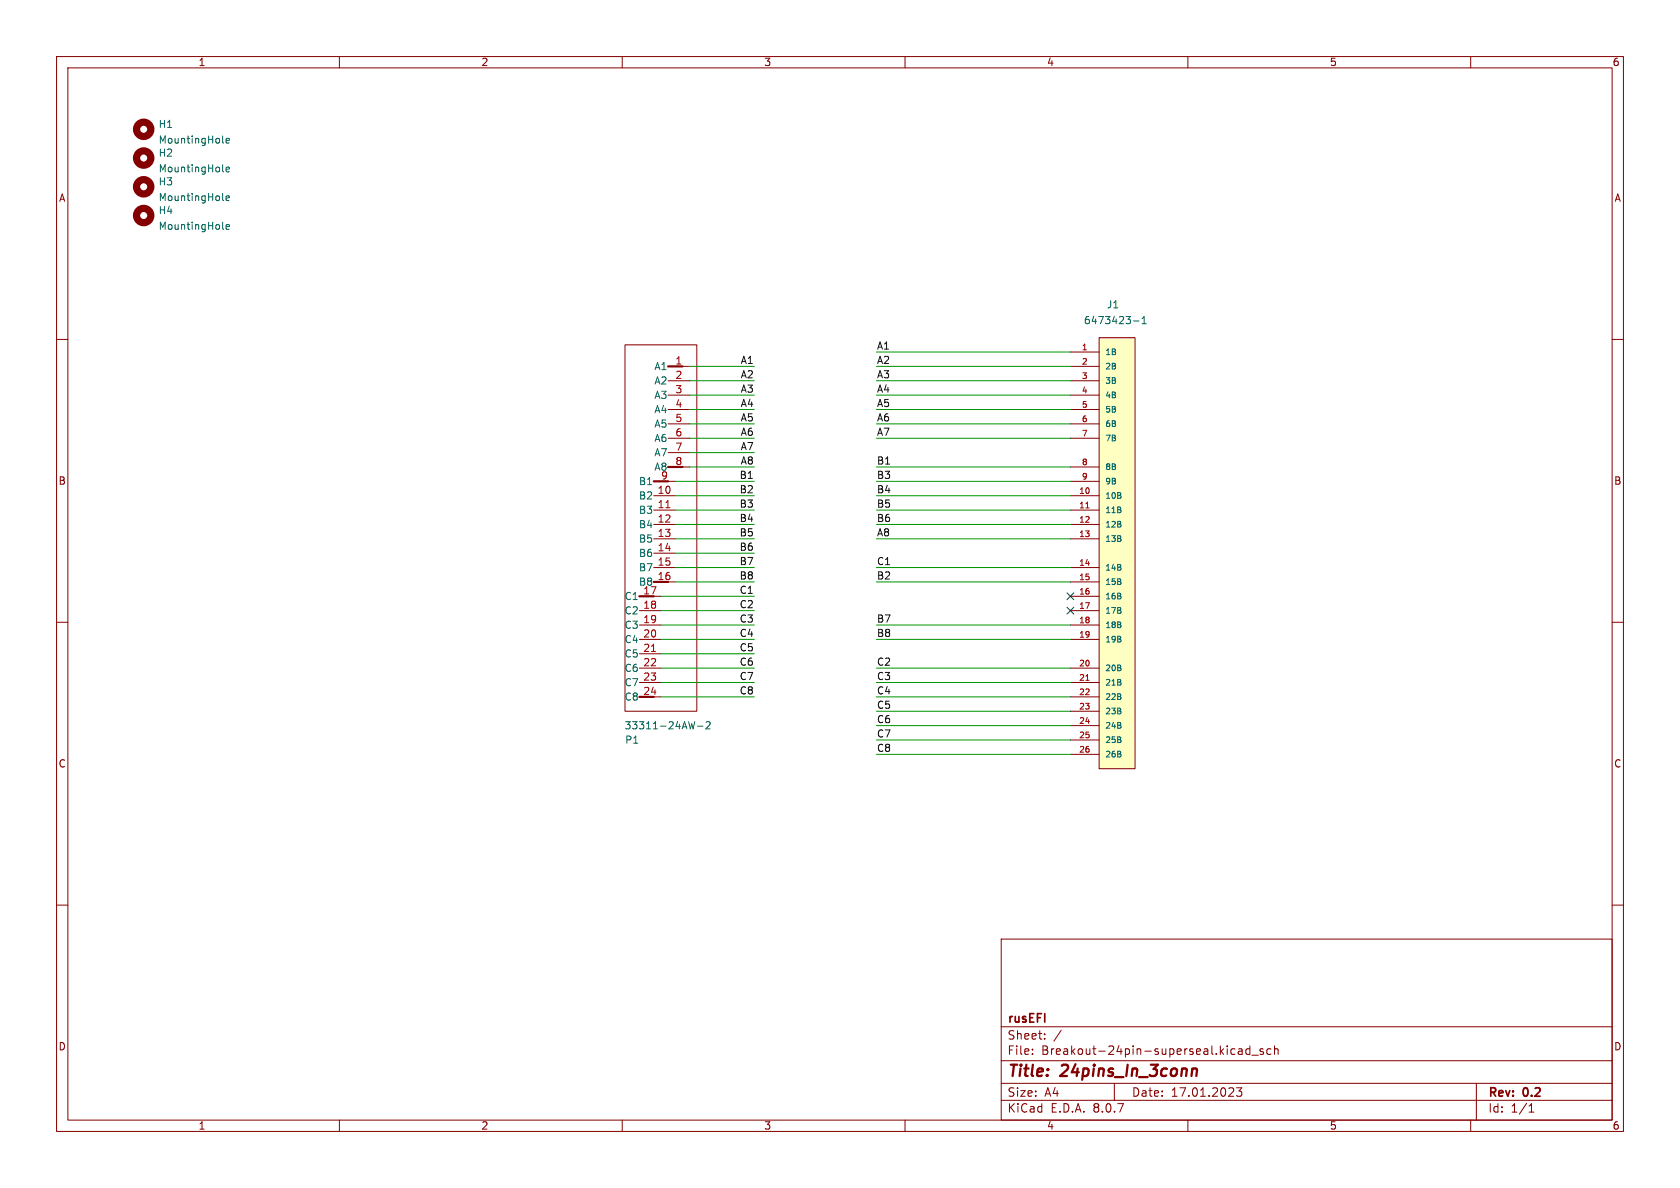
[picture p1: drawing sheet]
<svg xmlns="http://www.w3.org/2000/svg" width="297mm" height="210mm" viewBox="0 0 297 210" stroke-linecap="round" stroke-linejoin="round" font-family="sans-serif">
<g fill="none" stroke="#840000" stroke-width=".18">
<path d="M10 10h277v190h-277zM12 12h273v186h-273zM60 10v2M110 10v2M160 10v2M210 10v2M260 10v2M10 60h2M110.5 61h12.7v64.7h-12.7zM118.1 64.8h3.8M118.1 67.3h3.8M118.1 69.9h3.8"/>
<path d="M118.1 72.4h3.8M118.1 74.9h3.8M118.1 77.5h3.8M285 60h2M115.6 87.6h3.8M115.6 90.2h3.8M115.6 92.7h3.8M115.6 95.3h3.8M115.6 97.8h3.8M115.6 85.1h3.8M118.1 80h3.8M118.1 82.6h3.8"/>
<path d="M10 110h2M113 105.4h3.8M113 108h3.8M113 110.5h3.8M113 113h3.8M113 115.6h3.8M113 118.1h3.8M115.6 100.3h3.8M115.6 102.9h3.8M285 110h2M113 120.7h3.8M113 123.2h3.8"/>
<path d="M10 160h2M177 166h108v32h-108zM285 160h2M60 198v2M110 198v2M160 198v2M177 194.5h108M177 191.5h108M177 187.5h108M177 181.5h108M182.5 186.3v.1M182.5 185.5v.1"/>
<path d="M184.7 183.6v.1M184.7 182.8v.1M187.6 182.1l-1.3 2M197 191.5v3M210 198v2M218.6 192.3h.9l-.5 .6 .5 .1v.7l-.3 .1h-.4l-.2-.1M219 185.5h.5l.1 .9M219.6 185.8h-.5a.29 .29 0 0 0-.2 .3 .29 .29 0 0 0 .2 .3l.5-.1M221 185.5l-.5-.1-.3 .3v.4l.2 .2h.6M221 184.9v1.5M221.3 186.5h1.2M223.3 185.5l-.3-.1-.3 .2 .1 .2 .5 .2v.3h-.6"/>
<path d="M224.7 185.5l-.5-.1-.2 .3v.4l.1 .2h.6M225.3 185.5l.2-.1 .4 .1 .1 .9M225.3 184.9v1.5M260 198v2M261 191.5v6.5M270.3 196.6h.9M270.3 195.5l.4-.4v1.5"/>
</g>
<path d="M211.1 188.9l.5 .1v.2l-.1 1" fill="none" stroke="#840000" stroke-width=".4"/>
<g fill="none" stroke="#840000" stroke-width="1.3">
<circle cx="25.4" cy="27.9" r="1.27"/>
<circle cx="25.4" cy="33" r="1.27"/>
<circle cx="25.4" cy="38.1" r="1.27"/>
</g>
<path d="M39.4 30.2l.1 .2M39.4 35.3l.1 .2M40 30l.6-.2-.1-.2-.4-.1-.1 .2v.6h.5M40 35l.6-.1-.1-.2-.4-.1-.1 .2v.6h.5M39.4 40.4l.1 .1M40 40.1l.6-.1-.1-.2-.4-.1-.1 .2v.6h.5M122.8 127.6l-.3 1.2M123.3 128.4h1M124.8 127.7l.5-.1 .2 .3-.7 .9h.7" fill="none" stroke="#006464" stroke-width=".18"/>
<path d="M118.1 64.8h2.5M115.6 85.1h2.5M118.1 82.6h2.5M113 105.4h2.6M115.6 102.9h2.5M113 123.2h2.6" fill="none" stroke="#840000" stroke-width=".38"/>
<path d="M117.7 89.8h.7M115.2 115.2h.7" fill="none" stroke="#a90000" stroke-width=".18"/>
<path d="M194.3 59.7h6.4v76.2h-6.4z" fill="#ffffc2"/>
<g fill="none" stroke="#840000" stroke-width=".18">
<path d="M194.3 59.7h6.4v76.2h-6.4zM189.2 62.2h5.1M189.2 64.8h5.1M189.2 67.3h5.1M189.2 69.9h5.1M189.2 72.4h5.1M189.2 74.9h5.1M189.2 77.5h5.1M189.2 87.6h5.1M189.2 90.2h5.1M189.2 92.7h5.1M189.2 95.3h5.1"/>
<path d="M189.2 82.6h5.1M189.2 85.1h5.1M189.2 100.3h5.1M189.2 102.9h5.1M189.2 105.4h5.1M189.2 108h5.1M189.2 110.5h5.1M189.2 113h5.1M189.2 118.1h5.1M189.2 120.7h5.1M189.2 123.2h5.1M189.2 125.7h5.1"/>
<path d="M189.2 128.3h5.1M189.2 130.8h5.1M189.2 133.4h5.1"/>
</g>
<path d="M192 89.8h.5M192 120.3h.5" fill="none" stroke="#a90000" stroke-width=".18"/>
<path d="M39.4 25.1l.1 .2M40 24.9l.6-.1-.1-.3h-.4l-.1 .1v.6h.5M200.4 56.7h1M201.9 57.2h.7M201.9 56.3l.4-.3v1.2" fill="none" stroke="#006464" stroke-width=".18"/>
<circle cx="25.4" cy="22.9" r="1.27" fill="none" stroke="#840000" stroke-width="1.3"/>
<g fill="none" stroke="#009600" stroke-width=".18">
<path d="M121.9 77.5h11.4M121.9 72.4h11.4M121.9 64.8h11.4M121.9 67.3h11.4M121.9 69.9h11.4M121.9 74.9h11.4M154.9 77.5h34.3M154.9 72.4h34.3M154.9 64.8h34.3M154.9 67.3h34.3M154.9 69.9h34.3M154.9 62.2h34.3"/>
<path d="M154.9 74.9h34.3M119.4 87.6h13.9M119.4 90.2h13.9M119.4 92.7h13.9M119.4 85.1h13.9M119.4 95.3h13.9M119.4 97.8h13.9M121.9 82.6h11.4M121.9 80h11.4M154.9 82.6h34.3M154.9 87.6h34.3M154.9 90.2h34.3"/>
<path d="M154.9 92.7h34.3M154.9 85.1h34.3M154.9 95.3h34.3M116.8 113h16.5M116.8 110.5h16.5M116.8 108h16.5M116.8 105.4h16.5M116.8 115.6h16.5M116.8 118.1h16.5M119.4 102.9h13.9M119.4 100.3h13.9M154.9 113h34.3"/>
<path d="M154.9 110.5h34.3M154.9 118.1h34.3M154.9 102.9h34.3M154.9 100.3h34.3M116.8 120.7h16.5M116.8 123.2h16.5M154.9 120.7h34.3M154.9 123.2h34.3M154.9 125.7h34.3M154.9 130.8h34.3M154.9 128.3h34.3M154.9 133.4h34.3"/>
</g>
<path d="M188.6 104.8l1.2 1.2M188.6 107.3l1.2 1.3M189.8 104.8l-1.2 1.2M189.8 107.3l-1.2 1.3" fill="none" stroke="#000084" stroke-width=".18"/>
<g font-size="2.8" fill="#840000">
<text x="178" y="190.9">Title:</text>
<text x="187.7" y="190.9">24pins_In_3conn</text>
</g>
<g font-size="2.1" fill="#840000">
<text x="178" y="184">Sheet:</text>
<text x="178" y="181.2">rusEFI</text>
<text x="178" y="186.7">File:</text>
<text x="184.1" y="186.7">Breakout-24pin-superseal.kicad_sch</text>
<text x="178" y="196.9">KiCad</text>
<text x="178" y="194.1">Size:</text>
<text x="184.7" y="194.1">A4</text>
<text x="185.7" y="196.9">E.D.A.</text>
<text x="193.3" y="196.9">8.0.7</text>
<text x="200" y="194.1">Date:</text>
<text x="207" y="194.1">17.01.2023</text>
<text x="263" y="194.3">Rev:</text>
<text x="263" y="196.9">Id:</text>
<text x="267.1" y="196.9">1/1</text>
<text x="269.4" y="194.3">0.2</text>
</g>
<g font-size="1.8" fill="#840000">
<text x="35" y="11.9">1</text>
<text x="85" y="11.9">2</text>
<text x="135" y="11.9">3</text>
<text x="185" y="11.9">4</text>
<text x="235" y="11.9">5</text>
<text x="285" y="11.9">6</text>
<text x="10.3" y="35.9">A</text>
<text x="285.3" y="35.9">A</text>
<text x="10.3" y="85.9">B</text>
<text x="285.3" y="85.9">B</text>
<text x="10.3" y="135.9">C</text>
<text x="285.3" y="135.9">C</text>
<text x="10.3" y="185.9">D</text>
<text x="285.3" y="185.9">D</text>
<text x="35" y="199.9">1</text>
<text x="85" y="199.9">2</text>
<text x="135" y="199.9">3</text>
<text x="185" y="199.9">4</text>
<text x="235" y="199.9">5</text>
<text x="285" y="199.9">6</text>
</g>
<g font-size="1.8" fill="#006464">
<text x="27.9" y="22.8">H1</text>
<text x="27.9" y="27.9">H2</text>
<text x="27.9" y="25.6">MountingHole</text>
<text x="27.9" y="30.7">MountingHole</text>
<text x="27.9" y="33">H3</text>
<text x="27.9" y="35.8">MountingHole</text>
<text x="27.9" y="38.1">H4</text>
<text x="27.9" y="40.8">MountingHole</text>
<text x="191.5" y="57.5">6473423-1</text>
<text x="195.6" y="54.7">J1</text>
<text x="115.6" y="65.6">A1</text>
<text x="115.6" y="68.2">A2</text>
<text x="115.6" y="70.7">A3</text>
<text x="115.6" y="73.3">A4</text>
<text x="115.6" y="75.8">A5</text>
<text x="115.6" y="78.3">A6</text>
<text x="115.6" y="80.9">A7</text>
<text x="115.6" y="83.4">A8</text>
<text x="112.9" y="88.5">B2</text>
<text x="112.9" y="86">B1</text>
<text x="112.9" y="91">B3</text>
<text x="112.9" y="93.6">B4</text>
<text x="112.9" y="96.1">B5</text>
<text x="112.9" y="98.7">B6</text>
<text x="112.9" y="101.2">B7</text>
<text x="110.3" y="106.3">C1</text>
<text x="112.9" y="103.7">B8</text>
<text x="110.3" y="108.8">C2</text>
<text x="110.3" y="111.4">C3</text>
<text x="110.3" y="113.9">C4</text>
<text x="110.3" y="116.4">C5</text>
<text x="110.3" y="119">C6</text>
<text x="110.3" y="121.5">C7</text>
<text x="110.3" y="124.1">C8</text>
<text x="110.3" y="129.1">33311-24AW-2</text>
<text x="110.4" y="131.7">P1</text>
</g>
<g font-size="1.8" fill="#a90000">
<text x="119.3" y="64.5">1</text>
<text x="119.3" y="67.1">2</text>
<text x="119.3" y="69.6">3</text>
<text x="119.3" y="72.1">4</text>
<text x="119.3" y="74.7">5</text>
<text x="119.3" y="77.2">6</text>
<text x="119.3" y="79.8">7</text>
<text x="119.3" y="82.3">8</text>
<text x="116.2" y="87.4">10</text>
<text x="116.2" y="89.9">11</text>
<text x="116.8" y="84.8">9</text>
<text x="116.2" y="92.5">12</text>
<text x="116.2" y="95">13</text>
<text x="116.2" y="97.5">14</text>
<text x="116.2" y="100.1">15</text>
<text x="113.6" y="105.2">17</text>
<text x="113.6" y="107.7">18</text>
<text x="116.2" y="102.6">16</text>
<text x="113.6" y="110.2">19</text>
<text x="113.6" y="112.8">20</text>
<text x="113.6" y="115.3">21</text>
<text x="113.6" y="117.9">22</text>
<text x="113.6" y="120.4">23</text>
<text x="113.6" y="122.9">24</text>
</g>
<g font-size="1.8" fill="#0f0f0f">
<text x="130.8" y="64.4">A1</text>
<text x="154.9" y="64.4">A2</text>
<text x="154.9" y="61.9">A1</text>
<text x="130.8" y="69.5">A3</text>
<text x="130.8" y="67">A2</text>
<text x="154.9" y="67">A3</text>
<text x="154.9" y="69.5">A4</text>
<text x="130.8" y="72">A4</text>
<text x="130.8" y="77.1">A6</text>
<text x="130.8" y="74.6">A5</text>
<text x="154.9" y="77.1">A7</text>
<text x="154.9" y="74.6">A6</text>
<text x="154.9" y="72">A5</text>
<text x="130.8" y="82.2">A8</text>
<text x="130.8" y="79.7">A7</text>
<text x="154.9" y="82.2">B1</text>
<text x="130.7" y="89.8">B3</text>
<text x="130.7" y="87.3">B2</text>
<text x="130.7" y="84.7">B1</text>
<text x="154.9" y="84.7">B3</text>
<text x="154.9" y="87.3">B4</text>
<text x="154.9" y="89.8">B5</text>
<text x="130.7" y="92.4">B4</text>
<text x="130.7" y="94.9">B5</text>
<text x="154.9" y="94.9">A8</text>
<text x="154.9" y="92.4">B6</text>
<text x="130.7" y="97.4">B6</text>
<text x="130.7" y="100">B7</text>
<text x="154.9" y="100">C1</text>
<text x="130.7" y="107.6">C2</text>
<text x="130.7" y="105.1">C1</text>
<text x="130.7" y="102.5">B8</text>
<text x="154.9" y="102.5">B2</text>
<text x="130.7" y="110.1">C3</text>
<text x="130.7" y="112.7">C4</text>
<text x="154.9" y="112.7">B8</text>
<text x="154.9" y="110.1">B7</text>
<text x="130.7" y="117.8">C6</text>
<text x="130.7" y="115.2">C5</text>
<text x="154.9" y="117.8">C2</text>
<text x="130.7" y="120.3">C7</text>
<text x="130.7" y="122.8">C8</text>
<text x="154.9" y="120.3">C3</text>
<text x="154.9" y="125.4">C5</text>
<text x="154.9" y="122.8">C4</text>
<text x="154.9" y="130.5">C7</text>
<text x="154.9" y="127.9">C6</text>
<text x="154.9" y="133">C8</text>
</g>
<g font-size="1.4" fill="#a90000">
<text x="191.2" y="62">1</text>
<text x="191.2" y="64.5">2</text>
<text x="191.2" y="67.1">3</text>
<text x="191.2" y="69.6">4</text>
<text x="191.2" y="72.1">5</text>
<text x="191.2" y="74.7">6</text>
<text x="191.2" y="77.2">7</text>
<text x="191.2" y="82.3">8</text>
<text x="190.7" y="87.4">10</text>
<text x="190.7" y="89.9">11</text>
<text x="191.2" y="84.8">9</text>
<text x="190.7" y="92.5">12</text>
<text x="190.7" y="95">13</text>
<text x="190.7" y="100.1">14</text>
<text x="190.7" y="102.6">15</text>
<text x="190.7" y="105.2">16</text>
<text x="190.7" y="107.7">17</text>
<text x="190.7" y="110.2">18</text>
<text x="190.7" y="112.8">19</text>
<text x="190.7" y="117.9">20</text>
<text x="190.7" y="120.4">21</text>
<text x="190.7" y="122.9">22</text>
<text x="190.7" y="125.5">23</text>
<text x="190.7" y="128">24</text>
<text x="190.7" y="130.6">25</text>
<text x="190.7" y="133.1">26</text>
</g>
<g font-size="1.4" fill="#006464">
<text x="195.3" y="63">1B</text>
<text x="195.3" y="65.5">2B</text>
<text x="195.3" y="68">3B</text>
<text x="195.3" y="70.6">4B</text>
<text x="195.3" y="73.1">5B</text>
<text x="195.3" y="75.7">6B</text>
<text x="195.3" y="78.2">7B</text>
<text x="195.3" y="83.3">8B</text>
<text x="195.3" y="88.4">10B</text>
<text x="195.3" y="85.8">9B</text>
<text x="195.3" y="90.9">11B</text>
<text x="195.3" y="93.4">12B</text>
<text x="195.3" y="96">13B</text>
<text x="195.3" y="101.1">14B</text>
<text x="195.3" y="103.6">15B</text>
<text x="195.3" y="106.1">16B</text>
<text x="195.3" y="108.7">17B</text>
<text x="195.3" y="111.2">18B</text>
<text x="195.3" y="113.8">19B</text>
<text x="195.3" y="118.8">20B</text>
<text x="195.3" y="121.4">21B</text>
<text x="195.3" y="123.9">22B</text>
<text x="195.3" y="126.5">23B</text>
<text x="195.3" y="129">24B</text>
<text x="195.3" y="131.5">25B</text>
<text x="195.3" y="134.1">26B</text>
</g>
</svg>
